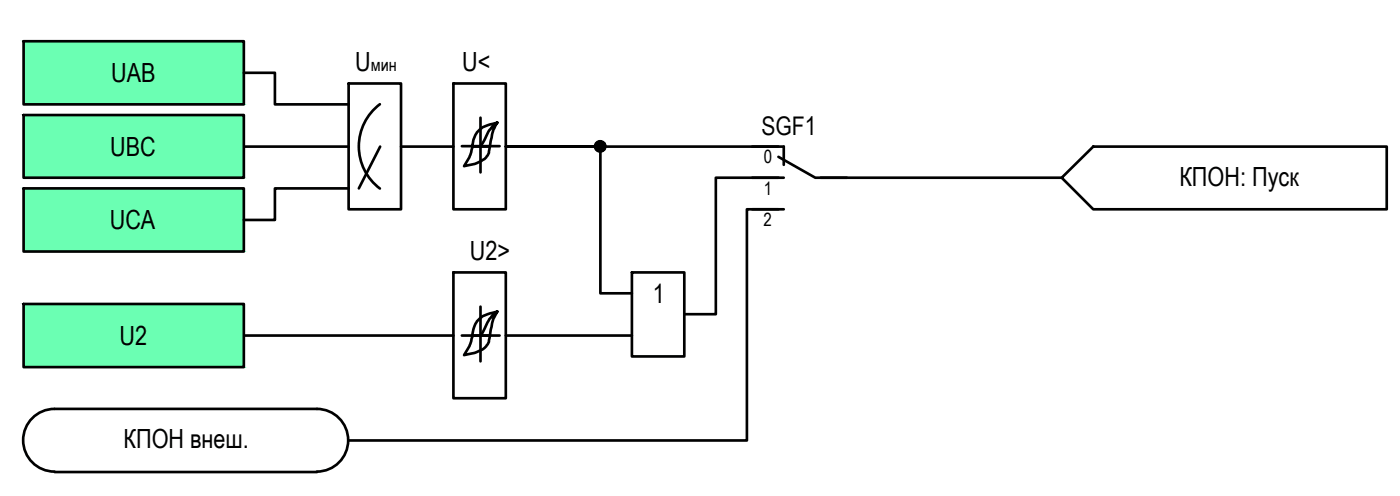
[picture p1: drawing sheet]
<svg xmlns="http://www.w3.org/2000/svg" width="133mm" height="47mm" viewBox="0 0 133 47" stroke-linecap="round" stroke-linejoin="round" font-family="sans-serif">
<!-- layer: 0 -->
<g fill="none" stroke="#000" stroke-width=".25">
<path d="M2.2 11h21v5.9h-21zM2.2 3.9h21v6h-21zM2.2 17.9h21v6.1h-21zM23.2 6.9h3v3h7M23.2 14h10M33.2 7.9h5v12h-5zM33.2 17.9h-7v3h-3M36.2 9.9a5 5 0 0 0 0 8.1M36.2 14l-2 3.9M38.2 14h5M43.2 7.9h5v12h-5zM45 14h1.7"/>
<path d="M45.8 11.2v5.2M45.8 13.9h1.8M47.4 11.7a6.1 6.1 0 0 0-.8 2.9 1.88 1.88 0 0 1-1.6 1.1l-.8 .1a4.4 4.4 0 0 0 .9-2.5 2.09 2.09 0 0 1 1.9-1.5l.4-.1-.7 .7-.9 1.5h-1.8M71.7 19.9h3M74.2 14h-26h9v13.9h3M74.2 16.9h-6v13h-3M74.2 19.9h-3v22h-38M78.2 16.9h23M101.2 16.9l3-2.9h28v5.9h-28zM2.2 28.9h21v6.1h-21zM5.2 38.9a2.98 2.98 0 0 0-3 3 2.98 2.98 0 0 0 3 3M5.2 38.9h25"/>
<path d="M23.2 32h20M30.2 38.9a2.98 2.98 0 0 1 3 3 2.98 2.98 0 0 1-3 3M43.2 25.9h5v12h-5zM45 32h2.6M45.8 29.2v5.2M47.4 29.7a5.2 5.2 0 0 0-.7 2.5l-.1 .4a1.88 1.88 0 0 1-1.6 1l-.8 .2a4.4 4.4 0 0 0 .9-2.4 2.06 2.06 0 0 1 1.9-1.6l.4-.1-.7 .7-.9 1.6h-1.8M48.2 32h12M60.2 25.9h5v8h-5zM5.2 44.9h25"/>
<circle cx="57.2" cy="13.9" r=".49"/>
</g>
<path d="M71.7 14h3v1.7M71.7 16.9h3M74.2 14.9l3.5 2h3" fill="none" stroke="#000" stroke-width=".25"/>
<!-- layer: 0 -->
<g fill="#000" stroke="#000" stroke-width=".1">
<path d="M57 14.4h.5zM57 13.5h.5zM57.1 14.4h.2zM57.2 13.5h.1z"/>
<path d="M57.1 14.4h.2zM57.2 14.4h.1z"/>
<path d="M57.2 13.5h.1zM57.1 13.5h.2z"/>
<path d="M57.1 13.5h.3zM57.1 13.5h.3z"/>
<path d="M57.1 13.5h.4zM57.1 13.5h.4zM57 13.5h.5z"/>
<path d="M57.1 14.4h.3zM57.1 14.4h.2z"/>
<path d="M57 13.5h.5zM57 13.5h.5z"/>
<path d="M57 14.4h.5zM57 14.4h.4z"/>
<path d="M56.9 13.5l.6 .1zM56.9 13.5l.6 .1z"/>
<path d="M56.9 13.6h.7zM56.9 13.6h.7z"/>
<path d="M56.9 14.3h.6zM56.9 14.3h.6z"/>
<path d="M56.9 14.3h.6zM56.9 14.3l.6 .1zM57 14.4h.5z"/>
<path d="M56.9 13.6h.7zM56.9 13.6h.7z"/>
<path d="M56.9 14.3h.7zM56.9 14.3h.6z"/>
<path d="M56.8 13.6l.9 .1zM56.8 13.6l.9 .1z"/>
<path d="M56.8 14.3h.8zM56.8 14.3h.8z"/>
<path d="M56.8 13.7h.9zM56.8 13.7h.9z"/>
<path d="M56.8 13.7h.9zM56.8 13.7h.9z"/>
<path d="M56.8 14.2h.9zM56.8 14.2h.9z"/>
<path d="M56.8 14.2h.9zM56.8 14.2l.8 .1z"/>
<path d="M56.8 13.7l.9 .1zM56.8 13.7l.9 .1z"/>
<path d="M56.7 13.8h1zM56.7 13.8h1z"/>
<path d="M56.7 13.8l1 .1zM56.7 13.8l1 .1z"/>
<path d="M56.7 13.9l1 .1v-.1zM56.7 13.9l1 .1h-1z"/>
<path d="M56.7 14h1zM56.7 14h1z"/>
<path d="M56.7 14l1 .1zM56.7 14l1 .1z"/>
<path d="M56.7 14.1h1zM56.7 14.1h1z"/>
<path d="M56.8 14.1h.9zM56.8 14.1l.9 .1z"/>
<path d="M56.7 14h1zM56.7 14h1z"/>
</g>
<g fill="#6bffb3" stroke="#6bffb3" stroke-width=".1">
<path d="M2.2 11l21 5.9v-5.9zM2.2 11l21 5.9h-21z"/>
<path d="M2.2 3.9l21 6v-6zM2.2 3.9l21 6h-21z"/>
<path d="M2.2 17.9l21 6.1v-6.1zM2.2 17.9l21 6.1h-21z"/>
<path d="M2.2 28.9l21 6.1v-6.1zM2.2 28.9l21 6.1h-21z"/>
</g>
<g font-size="2.5">
<text x="10.6" y="7.8">UAB</text>
<text x="33.9" y="6.7">U</text>
<text x="44.1" y="6.7">U&lt;</text>
<text x="10.5" y="14.8">UBC</text>
<text x="112.4" y="17.7">КПОН: Пуск</text>
<text x="10.5" y="21.8">UCA</text>
<text x="44.8" y="24.8">U2&gt;</text>
<text x="62.2" y="28.9">1</text>
<text x="11.4" y="32.8">U2</text>
<text x="11.8" y="42.7">КПОН внеш.</text>
</g>
<text font-size="2.4" x="72.6" y="12.8">SGF1</text>
<g font-size="1.7">
<text x="35.4" y="6.7">мин</text>
<text x="72.8" y="15.6">0</text>
<text x="72.8" y="21.5">2</text>
<text x="72.8" y="18.6">1</text>
</g>
</svg>
